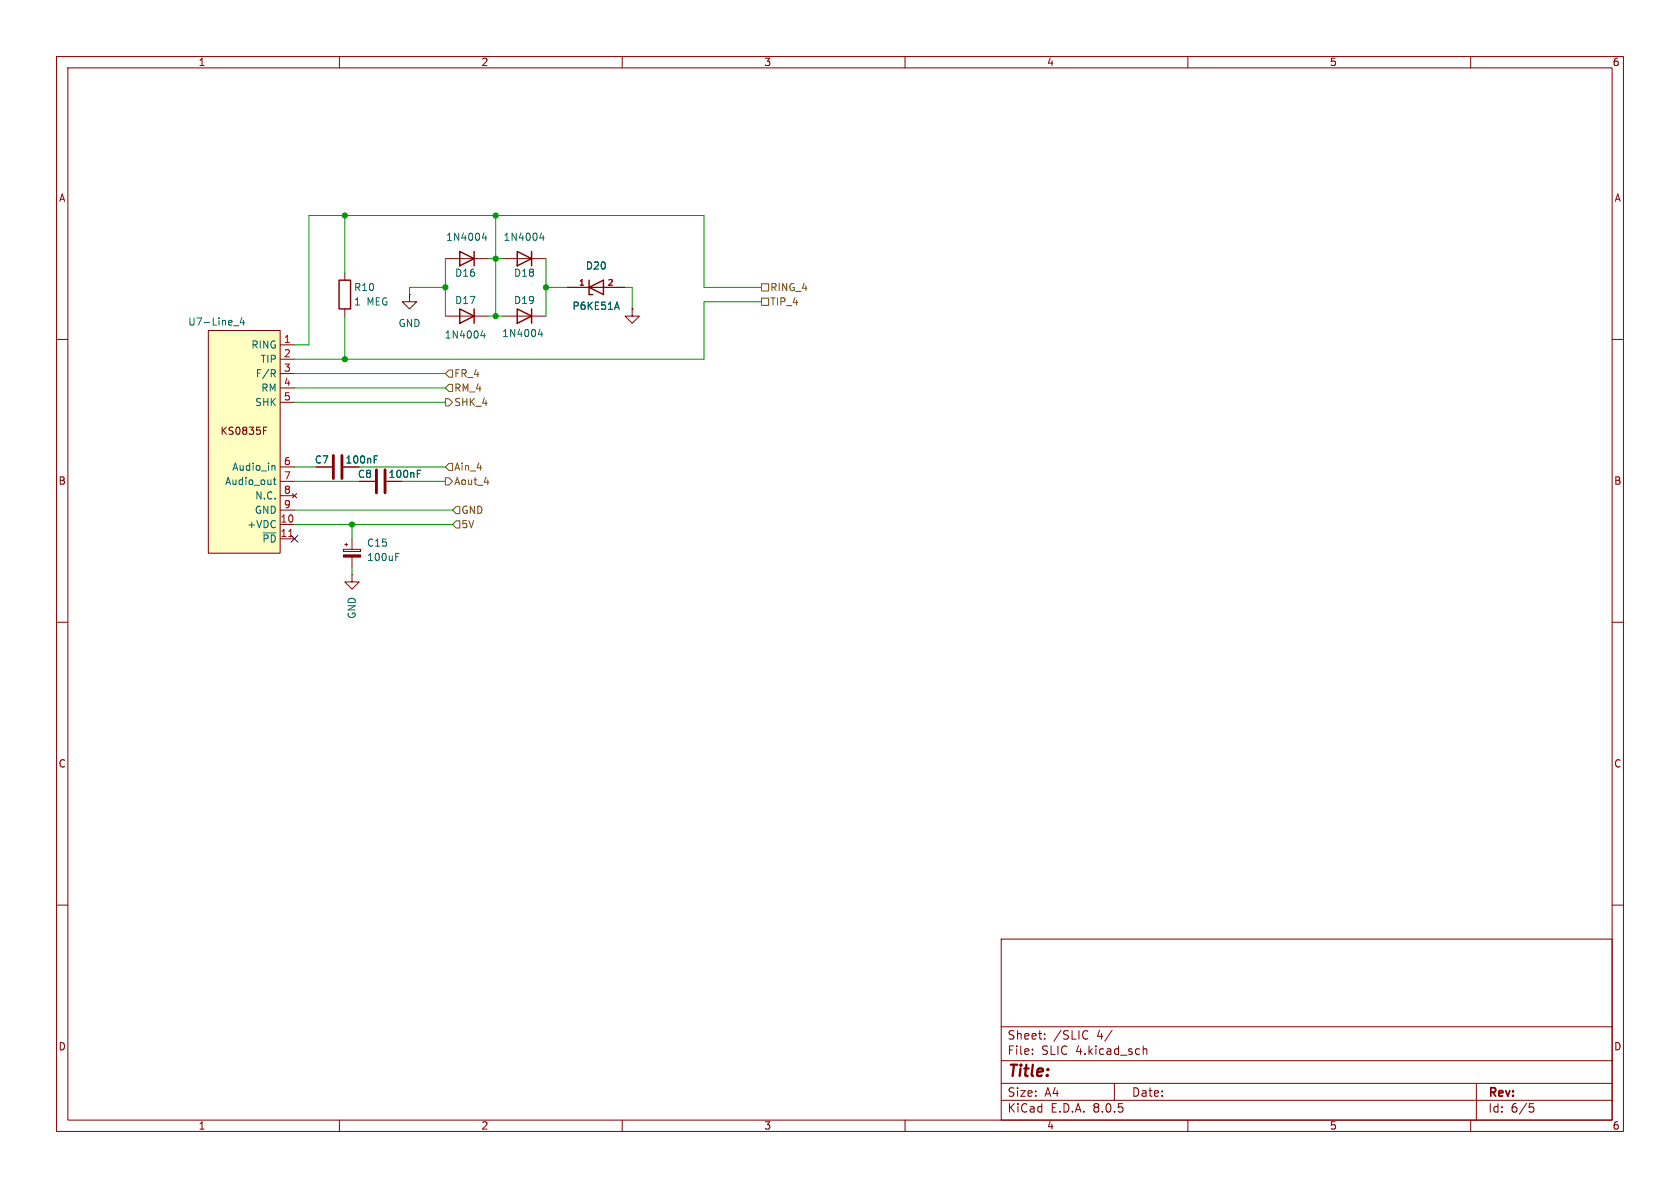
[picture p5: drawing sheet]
<svg xmlns="http://www.w3.org/2000/svg" width="297mm" height="210mm" viewBox="0 0 297 210" stroke-linecap="round" stroke-linejoin="round" font-family="sans-serif">
<g fill="none" stroke="#840000" stroke-width=".18">
<path d="M10 10h277v190h-277zM12 12h273v186h-273zM60 10v2M110 10v2M160 10v2M210 10v2M260 10v2M10 60h2M78.7 45.7h7.7M285 60h2M55.9 82.6h2.8M10 110h2"/>
<path d="M285 110h2M10 160h2M285 160h2M177 166h108v32h-108zM60 198v2M110 198v2M160 198v2M177 194.5h108M177 191.5h108M177 187.5h108M177 181.5h108M182.5 186.3v.1"/>
<path d="M182.5 185.5v.1M184.7 183.6v.1M184.7 182.8v.1M192 182.2l.3 .1M192.3 183.6l-.3 .1M196.6 182.1l-1.3 2M197 191.5v3M202.1 184.9v1.5M202.1 185.5l.2-.1 .4 .1v.9M210 198v2M260 198v2M261 191.5v6.5"/>
<path d="M270.4 195.1h.7M270.5 195.7h.4l.3 .3-.2 .5-.5 .1"/>
</g>
<path d="M81.3 44.5l2.5 1.2-2.5 1.3zM83.8 44.5v2.5" fill="none" stroke="#840000" stroke-width=".25"/>
<path d="M85.6 41.2l-.3 .9h.8M85.9 41.6v.9M66.2 81.2h.4M66.2 80.6h.6" fill="none" stroke="#006464" stroke-width=".18"/>
<path d="M58.9 80.5v4.1M60.5 80.5v4.1" fill="none" stroke="#840000" stroke-width=".51"/>
<path d="M36.8 58.4h12.7v39.4h-12.7z" fill="#ffffc2"/>
<g fill="none" stroke="#840000" stroke-width=".18">
<path d="M36.8 58.4h12.7v39.4h-12.7zM61 48.3v1.2M61 54.6v1.3M72.4 52.1v1.2h1.3l-1.3 1.3-1.3-1.3h1.3M72.4 52.1h.1M78.7 55.9h7.7M88.9 55.9h7.6M88.9 45.7h7.6M100.3 50.8h10.2M111.8 54.6v1.3h1.2l-1.2 1.3-1.3-1.3h1.3M111.8 54.6h.1M46.6 76.1h.4"/>
<path d="M46.6 75.5h.6M49.5 61h2.6M49.5 63.5h2.6M49.5 66h2.6M49.5 68.6h2.6M49.5 71.1h2.6M49.5 92.7h2.6M49.5 95.3h2.6M49.5 82.6h2.6M49.5 85.1h2.6M49.5 87.6h2.6M49.5 90.2h2.6"/>
<path d="M51.7 87.2l.8 .8M52.5 87.2l-.8 .8M55.9 82.6h2.8M60.7 97.1h3.1v.4h-3.1zM61 96.3h.5M61.2 96v.5M62.2 95.3v1.8M62.2 98.5v1.8M63.5 85.1h2.8M62.2 101.6v1.3h1.3l-1.3 1.2-1.2-1.2h1.2M62.2 101.6h.1"/>
</g>
<path d="M51 94.8h.8" fill="none" stroke="#a90000" stroke-width=".18"/>
<g fill="none" stroke="#006464" stroke-width=".18">
<path d="M41.3 57.6h.9M42.8 56.1l-.3 1h.8M43.1 56.6v.9M85.3 58.4l-.3 .9h.8M85.6 58.9v.9M95.5 58.2l-.3 .9h.8M95.7 41.2l-.3 .9h.8M95.8 58.7v.8M96 41.6v.9M108.8 54.3h.6M109.1 53.4l.4 1.3M48.3 66l.4 .6"/>
<path d="M48.4 65.3l.3 .3-.1 .3-.2 .1M48.3 82.3l.3 .2v.6M48.3 84.8h.5M48.5 84.4v1.1l.3 .2M66.2 81.2h.4M66.2 80.6h.6M70 98.4h.4M70 97.8h.6M73.8 83.7h.4M73.8 83.1h.6"/>
</g>
<path d="M60.7 98.1h3.1v.4h-3.1z" fill="#840000" stroke="#840000" stroke-width=".18"/>
<path d="M66.5 83.1v4M68.1 83.1v4" fill="none" stroke="#840000" stroke-width=".51"/>
<path d="M59.9 49.5h2.1v5.1h-2.1zM81.3 54.6l2.5 1.3-2.5 1.3zM83.8 54.6v2.6M91.4 54.6l2.6 1.3-2.6 1.3zM91.4 44.5l2.6 1.2-2.6 1.3zM94 44.5v2.5M94 54.6v2.6M104.1 49.5v2.6h.7M104.1 50.8l2.6-1.3v2.6z" fill="none" stroke="#840000" stroke-width=".25"/>
<path d="M134.6 50.2h1.3v1.2h-1.3zM134.6 52.7h1.3v1.3h-1.3zM78.7 70.5h.7l.6 .6-.6 .7h-.7zM78.7 66l.7-.6h.6v1.3h-.6zM79.4 67.9h.6v1.3h-.6l-.7-.6zM78.7 84.5h.7l.6 .6-.6 .6h-.7zM78.7 82.6l.7-.7h.6v1.3h-.6zM80 92.7l.6-.6h.7v1.2h-.7zM80.6 89.5h.7v1.3h-.7l-.6-.6zM85.6 85.2h.8" fill="none" stroke="#725600" stroke-width=".18"/>
<g fill="none" stroke="#009600" stroke-width=".18">
<path d="M61 38.1v10.2M87.6 38.1v17.8M61 55.9v7.6M78.7 50.8h-6.3v1.3M78.7 45.7v10.2M86.4 45.7h2.5M86.4 55.9h2.5M96.5 50.8h3.8M96.5 45.7v10.2M110.5 50.8h1.3v3.8M134.6 50.8h-10.1v-12.7h-69.9v22.9h-2.5M134.6 53.3h-10.1v10.2h-72.4"/>
<path d="M52.1 66h26.6M52.1 71.1h26.6M52.1 68.6h26.6M52.1 90.2h27.9M52.1 82.6h3.8M52.1 85.1h11.4M52.1 92.7h27.9M62.2 92.7v2.6M63.5 82.6h15.2M71.1 85.1h7.6M62.2 100.3v1.3"/>
</g>
<path d="M51.5 94.6l1.2 1.3M52.7 94.6l-1.2 1.3" fill="none" stroke="#000084" stroke-width=".18"/>
<g fill="#009600" stroke="#009600" stroke-width=".18">
<circle cx="78.7" cy="50.8" r=".46"/>
<circle cx="61" cy="63.5" r=".46"/>
<circle cx="62.2" cy="92.7" r=".46"/>
<circle cx="87.6" cy="38.1" r=".46"/>
<circle cx="61" cy="38.1" r=".46"/>
<circle cx="87.6" cy="45.7" r=".46"/>
<circle cx="87.6" cy="55.9" r=".46"/>
<circle cx="96.5" cy="50.8" r=".46"/>
</g>
<text font-size="2.8" fill="#840000" x="178" y="190.9">Title:</text>
<g font-size="2.1" fill="#840000">
<text x="178" y="184">Sheet:</text>
<text x="186.2" y="184">/SLIC</text>
<text x="194" y="184">4/</text>
<text x="178" y="186.7">File:</text>
<text x="184.1" y="186.7">SLIC</text>
<text x="190.2" y="186.7">4.kicad_sch</text>
<text x="178" y="196.9">KiCad</text>
<text x="178" y="194.1">Size:</text>
<text x="184.7" y="194.1">A4</text>
<text x="185.7" y="196.9">E.D.A.</text>
<text x="193.3" y="196.9">8.0.5</text>
<text x="200" y="194.1">Date:</text>
<text x="263" y="194.3">Rev:</text>
<text x="263" y="196.9">Id:</text>
<text x="267.1" y="196.9">6/5</text>
</g>
<g font-size="1.8" fill="#840000">
<text x="35" y="11.9">1</text>
<text x="85" y="11.9">2</text>
<text x="135" y="11.9">3</text>
<text x="185" y="11.9">4</text>
<text x="235" y="11.9">5</text>
<text x="285" y="11.9">6</text>
<text x="10.3" y="35.9">A</text>
<text x="285.3" y="35.9">A</text>
<text x="38.9" y="77.1">KS0835F</text>
<text x="61" y="82.1">100nF</text>
<text x="10.3" y="85.9">B</text>
<text x="68.6" y="84.7">100nF</text>
<text x="285.3" y="85.9">B</text>
<text x="10.3" y="135.9">C</text>
<text x="285.3" y="135.9">C</text>
<text x="10.3" y="185.9">D</text>
<text x="285.3" y="185.9">D</text>
<text x="35" y="199.9">1</text>
<text x="85" y="199.9">2</text>
<text x="135" y="199.9">3</text>
<text x="185" y="199.9">4</text>
<text x="235" y="199.9">5</text>
<text x="285" y="199.9">6</text>
</g>
<g font-size="1.8" fill="#006464">
<text x="78.8" y="42.8">1N4004</text>
<text x="88.9" y="42.8">1N4004</text>
<text x="103.5" y="47.9">D20</text>
<text x="62.5" y="51.7">R10</text>
<text x="80.3" y="49.1">D16</text>
<text x="80.3" y="53.9">D17</text>
<text x="90.8" y="53.9">D19</text>
<text x="90.8" y="49.1">D18</text>
<text x="33.2" y="57.8">U7-Line_4</text>
<text x="62.5" y="54.2">1</text>
<text x="64.9" y="54.2">MEG</text>
<text x="70.4" y="58">GND</text>
<text x="88.7" y="59.8">1N4004</text>
<text x="101.1" y="55">P6KE51A</text>
<text x="44.3" y="61.8">RING</text>
<text x="46" y="64.4">TIP</text>
<text x="78.5" y="60">1N4004</text>
<text x="45" y="72">SHK</text>
<text x="45.1" y="66.9">F/R</text>
<text x="46.1" y="69.4">RM</text>
<text x="41" y="83.4">Audio_in</text>
<text x="55.6" y="82.1">C7</text>
<text x="39.7" y="86">Audio_out</text>
<text x="45" y="88.5">N.C.</text>
<text x="63.2" y="84.7">C8</text>
<text x="43.6" y="93.6">+VDC</text>
<text x="44.9" y="91">GND</text>
<text x="46.3" y="96.1">~{PD}</text>
<text x="64.8" y="99.4">100uF</text>
<text x="64.8" y="96.8">C15</text>
<text x="63.1" y="109.5" transform="rotate(-90 63.1 109.5)">GND</text>
</g>
<g font-size="1.8" fill="#725600">
<text x="136.1" y="51.7">RING_4</text>
<text x="136.1" y="54.2">TIP_4</text>
<text x="80.2" y="72">SHK_4</text>
<text x="80.2" y="69.4">RM_4</text>
<text x="80.2" y="66.9">FR_4</text>
<text x="80.2" y="83.4">Ain_4</text>
<text x="80.2" y="86">Aout_4</text>
<text x="81.5" y="91">GND</text>
<text x="81.5" y="93.6">5V</text>
</g>
<g font-size="1.8" fill="#a90000">
<text x="50.1" y="60.7">1</text>
<text x="50.1" y="63.2">2</text>
<text x="50.1" y="65.8">3</text>
<text x="50.1" y="68.3">4</text>
<text x="50.1" y="70.9">5</text>
<text x="50.1" y="82.3">6</text>
<text x="50.1" y="84.8">7</text>
<text x="50.1" y="87.4">8</text>
<text x="50.1" y="89.9">9</text>
<text x="49.5" y="92.5">10</text>
<text x="49.5" y="95">11</text>
</g>
<g font-size="1.4" fill="#a90000">
<text x="102.3" y="50.5">1</text>
<text x="107.3" y="50.5">2</text>
</g>
</svg>
